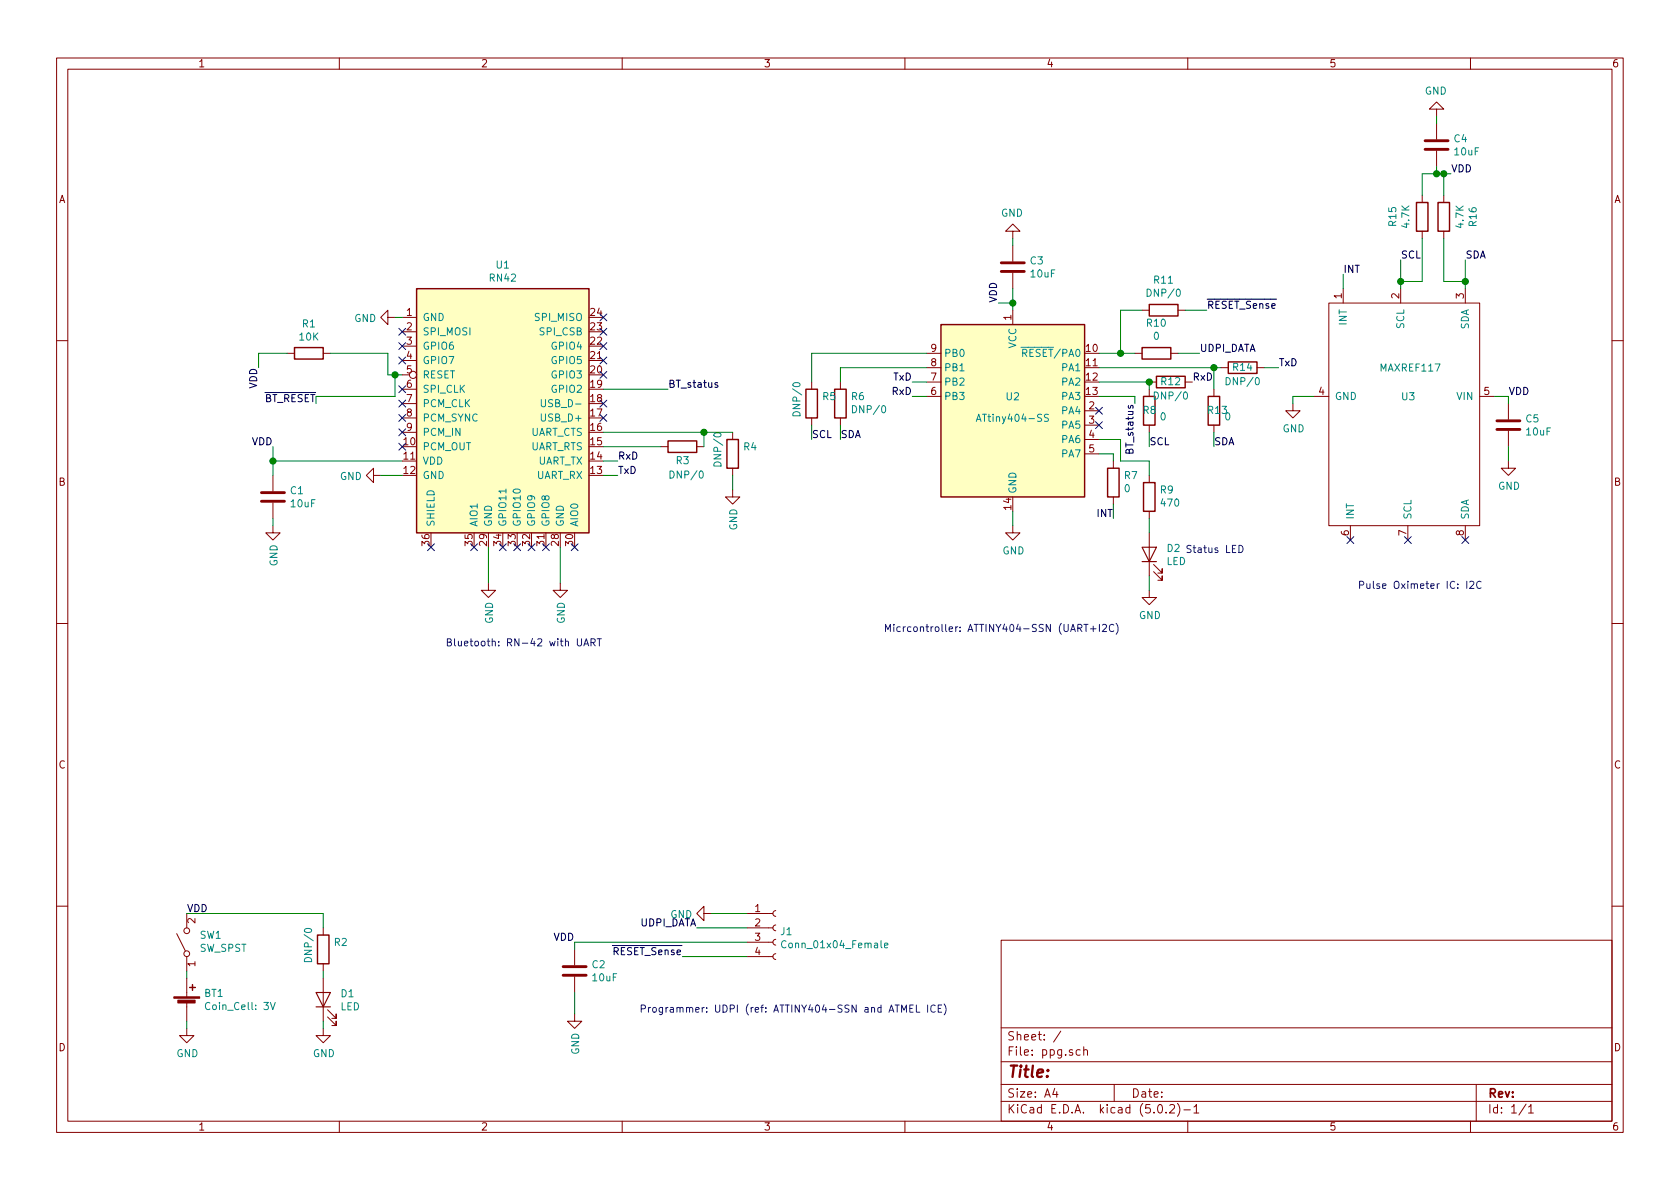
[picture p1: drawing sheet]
EESchema Schematic File Version 4
LIBS:ppg-cache
EELAYER 26 0
EELAYER END
$Descr A4 11693 8268
encoding utf-8
Sheet 1 1
Title ""
Date ""
Rev ""
Comp ""
Comment1 ""
Comment2 ""
Comment3 ""
Comment4 ""
$EndDescr
$Comp
L MCU_Microchip_ATtiny:ATtiny404-SS U2
U 1 1
P 7050 2850
F 0 "U2" H 7050 2950 50  0000 C CNN
F 1 "ATtiny404-SS" H 7050 2800 50  0000 C CNN
F 2 "Package_SO:SOIC-14_3.9x8.7mm_P1.27mm" H 7050 2850 50  0001 C CIN
F 3 "http://ww1.microchip.com/downloads/en/DeviceDoc/50002687A.pdf" H 7050 2850 50  0001 C CNN
	1    7050 2850
	1    0    0    -1  
$EndComp
$Comp
L RF_Bluetooth:RN42 U1
U 1 1
P 3500 2900
F 0 "U1" H 3500 3967 50  0000 C CNN
F 1 "RN42" H 3500 3876 50  0000 C CNN
F 2 "RF_Module:RN42" H 3450 3750 50  0001 C CNN
F 3 "http://ww1.microchip.com/downloads/en/DeviceDoc/rn-42-ds-v2.32r.pdf" H 3500 2100 50  0001 C CNN
	1    3500 2900
	1    0    0    -1  
$EndComp
$Comp
L Device:Battery_Cell BT1
U 1 1
P 1300 7000
F 0 "BT1" H 1418 7096 50  0000 L CNN
F 1 "Coin_Cell: 3V" H 1418 7005 50  0000 L CNN
F 2 "" V 1300 7060 50  0001 C CNN
F 3 "~" V 1300 7060 50  0001 C CNN
	1    1300 7000
	1    0    0    -1  
$EndComp
$Comp
L power:GND #PWR01
U 1 1
P 1300 7150
F 0 "#PWR01" H 1300 6900 50  0001 C CNN
F 1 "GND" H 1305 6977 50  0000 C CNN
F 2 "" H 1300 7150 50  0001 C CNN
F 3 "" H 1300 7150 50  0001 C CNN
	1    1300 7150
	1    0    0    -1  
$EndComp
Wire Wire Line
	1300 7100 1300 7150
Text Label 1300 6350 0    50   ~ 0
VDD
Wire Wire Line
	1300 6750 1300 6800
Text Label 6950 2100 1    50   ~ 0
VDD
$Comp
L power:GND #PWR012
U 1 1
P 7050 3650
F 0 "#PWR012" H 7050 3400 50  0001 C CNN
F 1 "GND" H 7055 3477 50  0000 C CNN
F 2 "" H 7050 3650 50  0001 C CNN
F 3 "" H 7050 3650 50  0001 C CNN
	1    7050 3650
	1    0    0    -1  
$EndComp
Wire Wire Line
	7050 3550 7050 3650
Text Label 1900 3100 2    50   ~ 0
VDD
$Comp
L power:GND #PWR04
U 1 1
P 2650 3300
F 0 "#PWR04" H 2650 3050 50  0001 C CNN
F 1 "GND" V 2655 3172 50  0000 R CNN
F 2 "" H 2650 3300 50  0001 C CNN
F 3 "" H 2650 3300 50  0001 C CNN
	1    2650 3300
	0    1    1    0   
$EndComp
Wire Wire Line
	2800 3300 2650 3300
Text Label 6350 2750 2    50   ~ 0
RxD
Wire Wire Line
	6450 2750 6350 2750
Text Label 6350 2650 2    50   ~ 0
TxD
Wire Wire Line
	6450 2650 6350 2650
Text Label 4300 3300 0    50   ~ 0
TxD
Wire Wire Line
	4300 3300 4200 3300
Text Label 4300 3200 0    50   ~ 0
RxD
Wire Wire Line
	4300 3200 4200 3200
$Comp
L power:GND #PWR05
U 1 1
P 2750 2200
F 0 "#PWR05" H 2750 1950 50  0001 C CNN
F 1 "GND" V 2755 2072 50  0000 R CNN
F 2 "" H 2750 2200 50  0001 C CNN
F 3 "" H 2750 2200 50  0001 C CNN
	1    2750 2200
	0    1    1    0   
$EndComp
Wire Wire Line
	2800 2200 2750 2200
$Comp
L Device:R R1
U 1 1
P 2150 2450
F 0 "R1" V 1943 2450 50  0000 C CNN
F 1 "10K" V 2034 2450 50  0000 C CNN
F 2 "" V 2080 2450 50  0001 C CNN
F 3 "~" H 2150 2450 50  0001 C CNN
	1    2150 2450
	0    1    1    0   
$EndComp
Text Label 1800 2550 3    50   ~ 0
VDD
Wire Wire Line
	2700 2600 2750 2600
Wire Wire Line
	2750 2600 2750 2750
Connection ~ 2750 2600
Wire Wire Line
	2750 2600 2800 2600
Text Label 2200 2800 2    50   ~ 0
~BT_RESET
Wire Wire Line
	4200 2700 4650 2700
Wire Wire Line
	2000 2450 1800 2450
Wire Wire Line
	1800 2450 1800 2550
Wire Wire Line
	2300 2450 2700 2450
Wire Wire Line
	2700 2450 2700 2600
Wire Wire Line
	2750 2750 2200 2750
Wire Wire Line
	2200 2750 2200 2800
$Comp
L Device:C C1
U 1 1
P 1900 3450
F 0 "C1" H 2015 3496 50  0000 L CNN
F 1 "10uF" H 2015 3405 50  0000 L CNN
F 2 "" H 1938 3300 50  0001 C CNN
F 3 "~" H 1900 3450 50  0001 C CNN
	1    1900 3450
	1    0    0    -1  
$EndComp
Wire Wire Line
	1900 3100 1900 3200
$Comp
L power:GND #PWR02
U 1 1
P 1900 3650
F 0 "#PWR02" H 1900 3400 50  0001 C CNN
F 1 "GND" V 1905 3522 50  0000 R CNN
F 2 "" H 1900 3650 50  0001 C CNN
F 3 "" H 1900 3650 50  0001 C CNN
	1    1900 3650
	1    0    0    -1  
$EndComp
Wire Wire Line
	1900 3600 1900 3650
Text Label 4650 2700 0    50   ~ 0
BT_status
$Comp
L power:GND #PWR06
U 1 1
P 3400 4050
F 0 "#PWR06" H 3400 3800 50  0001 C CNN
F 1 "GND" V 3405 3922 50  0000 R CNN
F 2 "" H 3400 4050 50  0001 C CNN
F 3 "" H 3400 4050 50  0001 C CNN
	1    3400 4050
	1    0    0    -1  
$EndComp
$Comp
L power:GND #PWR07
U 1 1
P 3900 4050
F 0 "#PWR07" H 3900 3800 50  0001 C CNN
F 1 "GND" V 3905 3922 50  0000 R CNN
F 2 "" H 3900 4050 50  0001 C CNN
F 3 "" H 3900 4050 50  0001 C CNN
	1    3900 4050
	1    0    0    -1  
$EndComp
Wire Wire Line
	3400 4050 3400 3800
Wire Wire Line
	3900 3800 3900 4050
$Comp
L power:GND #PWR014
U 1 1
P 9000 2800
F 0 "#PWR014" H 9000 2550 50  0001 C CNN
F 1 "GND" H 9005 2627 50  0000 C CNN
F 2 "" H 9000 2800 50  0001 C CNN
F 3 "" H 9000 2800 50  0001 C CNN
	1    9000 2800
	1    0    0    -1  
$EndComp
Wire Wire Line
	9150 2750 9000 2750
Wire Wire Line
	9000 2750 9000 2800
Text Label 10500 2750 0    50   ~ 0
VDD
Wire Wire Line
	10400 2750 10500 2750
$Comp
L Device:C C5
U 1 1
P 10500 2950
F 0 "C5" H 10615 2996 50  0000 L CNN
F 1 "10uF" H 10615 2905 50  0000 L CNN
F 2 "" H 10538 2800 50  0001 C CNN
F 3 "~" H 10500 2950 50  0001 C CNN
	1    10500 2950
	1    0    0    -1  
$EndComp
$Comp
L power:GND #PWR016
U 1 1
P 10500 3200
F 0 "#PWR016" H 10500 2950 50  0001 C CNN
F 1 "GND" H 10505 3027 50  0000 C CNN
F 2 "" H 10500 3200 50  0001 C CNN
F 3 "" H 10500 3200 50  0001 C CNN
	1    10500 3200
	1    0    0    -1  
$EndComp
Wire Wire Line
	10500 2800 10500 2750
Wire Wire Line
	10500 3100 10500 3200
Text Label 8450 3100 0    50   ~ 0
SDA
Text Label 8000 3100 0    50   ~ 0
SCL
$Comp
L Device:R R8
U 1 1
P 8000 2850
F 0 "R8" H 8050 2850 50  0000 R CNN
F 1 "0" H 7930 2895 50  0000 R CNN
F 2 "" V 7930 2850 50  0001 C CNN
F 3 "~" H 8000 2850 50  0001 C CNN
	1    8000 2850
	-1   0    0    1   
$EndComp
$Comp
L Device:R R13
U 1 1
P 8450 2850
F 0 "R13" H 8500 2850 50  0000 R CNN
F 1 "0" H 8380 2895 50  0000 R CNN
F 2 "" V 8380 2850 50  0001 C CNN
F 3 "~" H 8450 2850 50  0001 C CNN
	1    8450 2850
	-1   0    0    1   
$EndComp
Wire Wire Line
	8450 2550 8450 2700
Wire Wire Line
	8000 2650 8000 2700
Wire Wire Line
	7650 2650 8000 2650
Wire Wire Line
	8450 3000 8450 3100
Wire Wire Line
	8000 3000 8000 3100
$Comp
L Device:R R6
U 1 1
P 5850 2800
F 0 "R6" H 5780 2754 50  0000 R CNN
F 1 "DNP/0" H 5780 2845 50  0000 R CNN
F 2 "" V 5780 2800 50  0001 C CNN
F 3 "~" H 5850 2800 50  0001 C CNN
	1    5850 2800
	-1   0    0    1   
$EndComp
$Comp
L Device:R R5
U 1 1
P 5650 2800
F 0 "R5" H 5580 2754 50  0000 R CNN
F 1 "DNP/0" V 5750 2900 50  0000 R CNN
F 2 "" V 5580 2800 50  0001 C CNN
F 3 "~" H 5650 2800 50  0001 C CNN
	1    5650 2800
	-1   0    0    1   
$EndComp
Wire Wire Line
	6450 2450 5650 2450
Wire Wire Line
	5650 2450 5650 2650
Wire Wire Line
	6450 2550 5850 2550
Wire Wire Line
	5850 2550 5850 2650
Text Label 5850 3050 0    50   ~ 0
SDA
Text Label 5650 3050 0    50   ~ 0
SCL
Wire Wire Line
	5850 2950 5850 3050
Wire Wire Line
	5650 2950 5650 3050
$Comp
L Device:C C3
U 1 1
P 7050 1850
F 0 "C3" H 7165 1896 50  0000 L CNN
F 1 "10uF" H 7165 1805 50  0000 L CNN
F 2 "" H 7088 1700 50  0001 C CNN
F 3 "~" H 7050 1850 50  0001 C CNN
	1    7050 1850
	1    0    0    -1  
$EndComp
$Comp
L power:GND #PWR011
U 1 1
P 7050 1650
F 0 "#PWR011" H 7050 1400 50  0001 C CNN
F 1 "GND" H 7055 1477 50  0000 C CNN
F 2 "" H 7050 1650 50  0001 C CNN
F 3 "" H 7050 1650 50  0001 C CNN
	1    7050 1650
	-1   0    0    1   
$EndComp
Text Label 10200 1800 0    50   ~ 0
SDA
Text Label 9750 1800 0    50   ~ 0
SCL
Wire Wire Line
	10200 1800 10200 1950
Wire Wire Line
	9750 1800 9750 1950
$Comp
L ppg-rescue:MAXREF117-PPG_Project_Max U3
U 1 1
P 9650 2550
F 0 "U3" H 9750 2350 50  0000 L CNN
F 1 "MAXREF117" H 9600 2550 50  0000 L CNN
F 2 "" H 9650 2550 50  0001 C CNN
F 3 "" H 9650 2550 50  0001 C CNN
	1    9650 2550
	1    0    0    -1  
$EndComp
$Comp
L Device:R R7
U 1 1
P 7750 3350
F 0 "R7" H 7680 3304 50  0000 R CNN
F 1 "0" H 7680 3395 50  0000 R CNN
F 2 "" V 7680 3350 50  0001 C CNN
F 3 "~" H 7750 3350 50  0001 C CNN
	1    7750 3350
	-1   0    0    1   
$EndComp
Text Label 9350 1900 0    50   ~ 0
INT
Wire Wire Line
	9350 1900 9350 2000
Text Label 7750 3600 2    50   ~ 0
INT
Wire Wire Line
	7750 3500 7750 3600
Wire Wire Line
	7650 2550 8450 2550
$Comp
L Connector:Conn_01x04_Female J1
U 1 1
P 5400 6450
F 0 "J1" H 5428 6426 50  0000 L CNN
F 1 "Conn_01x04_Female" H 5428 6335 50  0000 L CNN
F 2 "" H 5400 6450 50  0001 C CNN
F 3 "~" H 5400 6450 50  0001 C CNN
	1    5400 6450
	1    0    0    -1  
$EndComp
$Comp
L power:GND #PWR09
U 1 1
P 4950 6350
F 0 "#PWR09" H 4950 6100 50  0001 C CNN
F 1 "GND" V 4955 6222 50  0000 R CNN
F 2 "" H 4950 6350 50  0001 C CNN
F 3 "" H 4950 6350 50  0001 C CNN
	1    4950 6350
	0    1    1    0   
$EndComp
Wire Wire Line
	4950 6350 5200 6350
Text Label 4850 6450 2    50   ~ 0
UDPI_DATA
Wire Wire Line
	5200 6450 4850 6450
Text Label 4000 6550 2    50   ~ 0
VDD
Text Label 4750 6650 2    50   ~ 0
~RESET_Sense
Wire Wire Line
	5200 6650 4750 6650
$Comp
L Device:C C2
U 1 1
P 4000 6750
F 0 "C2" H 4115 6796 50  0000 L CNN
F 1 "10uF" H 4115 6705 50  0000 L CNN
F 2 "" H 4038 6600 50  0001 C CNN
F 3 "~" H 4000 6750 50  0001 C CNN
	1    4000 6750
	1    0    0    -1  
$EndComp
Wire Wire Line
	4000 6550 4000 6600
Wire Wire Line
	4000 6550 5200 6550
$Comp
L power:GND #PWR08
U 1 1
P 4000 7050
F 0 "#PWR08" H 4000 6800 50  0001 C CNN
F 1 "GND" V 4005 6922 50  0000 R CNN
F 2 "" H 4000 7050 50  0001 C CNN
F 3 "" H 4000 7050 50  0001 C CNN
	1    4000 7050
	1    0    0    -1  
$EndComp
Wire Wire Line
	4000 6900 4000 7050
Text Label 8350 2450 0    50   ~ 0
UDPI_DATA
$Comp
L Device:R R10
U 1 1
P 8050 2450
F 0 "R10" V 8257 2450 50  0000 C CNN
F 1 "0" V 8166 2450 50  0000 C CNN
F 2 "" V 7980 2450 50  0001 C CNN
F 3 "~" H 8050 2450 50  0001 C CNN
	1    8050 2450
	0    -1   -1   0   
$EndComp
$Comp
L Device:R R11
U 1 1
P 8100 2150
F 0 "R11" V 8307 2150 50  0000 C CNN
F 1 "DNP/0" V 8216 2150 50  0000 C CNN
F 2 "" V 8030 2150 50  0001 C CNN
F 3 "~" H 8100 2150 50  0001 C CNN
	1    8100 2150
	0    -1   -1   0   
$EndComp
Wire Wire Line
	8200 2450 8350 2450
Wire Wire Line
	7900 2450 7800 2450
Wire Wire Line
	7950 2150 7800 2150
Wire Wire Line
	7800 2150 7800 2450
Connection ~ 7800 2450
Wire Wire Line
	7800 2450 7650 2450
Text Label 8400 2150 0    50   ~ 0
~RESET_Sense
Wire Wire Line
	8400 2150 8250 2150
Wire Wire Line
	7050 2000 7050 2100
Connection ~ 7050 2100
Wire Wire Line
	7050 2100 7050 2150
Wire Wire Line
	7050 1650 7050 1700
Wire Wire Line
	7050 2100 6950 2100
$Comp
L Device:R R14
U 1 1
P 8650 2550
F 0 "R14" V 8650 2550 50  0000 C CNN
F 1 "DNP/0" V 8550 2550 50  0000 C CNN
F 2 "" V 8580 2550 50  0001 C CNN
F 3 "~" H 8650 2550 50  0001 C CNN
	1    8650 2550
	0    -1   -1   0   
$EndComp
Text Label 8900 2550 0    50   ~ 0
TxD
Wire Wire Line
	8900 2550 8800 2550
Wire Wire Line
	8500 2550 8450 2550
Connection ~ 8450 2550
$Comp
L Device:R R12
U 1 1
P 8150 2650
F 0 "R12" V 8150 2650 50  0000 C CNN
F 1 "DNP/0" V 8050 2650 50  0000 C CNN
F 2 "" V 8080 2650 50  0001 C CNN
F 3 "~" H 8150 2650 50  0001 C CNN
	1    8150 2650
	0    -1   -1   0   
$EndComp
Connection ~ 8000 2650
Text Label 8300 2650 0    50   ~ 0
RxD
$Comp
L Device:R R16
U 1 1
P 10050 1500
F 0 "R16" V 9843 1500 50  0000 C CNN
F 1 "4.7K" V 9934 1500 50  0000 C CNN
F 2 "" V 9980 1500 50  0001 C CNN
F 3 "~" H 10050 1500 50  0001 C CNN
	1    10050 1500
	-1   0    0    1   
$EndComp
$Comp
L Device:R R15
U 1 1
P 9900 1500
F 0 "R15" V 9693 1500 50  0000 C CNN
F 1 "4.7K" V 9784 1500 50  0000 C CNN
F 2 "" V 9830 1500 50  0001 C CNN
F 3 "~" H 9900 1500 50  0001 C CNN
	1    9900 1500
	1    0    0    -1  
$EndComp
Wire Wire Line
	9900 1650 9900 1950
Wire Wire Line
	9900 1950 9750 1950
Connection ~ 9750 1950
Wire Wire Line
	9750 1950 9750 2000
Wire Wire Line
	10050 1650 10050 1950
Wire Wire Line
	10050 1950 10200 1950
Connection ~ 10200 1950
Wire Wire Line
	10200 1950 10200 2000
Wire Wire Line
	9900 1200 9900 1350
$Comp
L Device:C C4
U 1 1
P 10000 1000
F 0 "C4" H 10115 1046 50  0000 L CNN
F 1 "10uF" H 10115 955 50  0000 L CNN
F 2 "" H 10038 850 50  0001 C CNN
F 3 "~" H 10000 1000 50  0001 C CNN
	1    10000 1000
	1    0    0    -1  
$EndComp
Wire Wire Line
	10000 1150 10000 1200
Wire Wire Line
	10000 1200 9900 1200
Text Label 10100 1200 0    50   ~ 0
VDD
Wire Wire Line
	10000 1200 10050 1200
Connection ~ 10000 1200
Wire Wire Line
	10050 1350 10050 1200
Connection ~ 10050 1200
Wire Wire Line
	10050 1200 10100 1200
$Comp
L power:GND #PWR015
U 1 1
P 10000 800
F 0 "#PWR015" H 10000 550 50  0001 C CNN
F 1 "GND" H 10005 627 50  0000 C CNN
F 2 "" H 10000 800 50  0001 C CNN
F 3 "" H 10000 800 50  0001 C CNN
	1    10000 800 
	-1   0    0    1   
$EndComp
Wire Wire Line
	10000 800  10000 850 
$Comp
L Device:LED D2
U 1 1
P 8000 3850
F 0 "D2" V 8039 3733 50  0000 R CNN
F 1 "LED" V 7948 3733 50  0000 R CNN
F 2 "" H 8000 3850 50  0001 C CNN
F 3 "~" H 8000 3850 50  0001 C CNN
	1    8000 3850
	0    -1   -1   0   
$EndComp
Wire Wire Line
	7650 3150 7750 3150
Wire Wire Line
	7750 3150 7750 3200
$Comp
L Device:R R9
U 1 1
P 8000 3450
F 0 "R9" H 7930 3404 50  0000 R CNN
F 1 "470" H 7930 3495 50  0000 R CNN
F 2 "" V 7930 3450 50  0001 C CNN
F 3 "~" H 8000 3450 50  0001 C CNN
	1    8000 3450
	-1   0    0    1   
$EndComp
Wire Wire Line
	8000 3300 8000 3200
Wire Wire Line
	8000 3200 7800 3200
Wire Wire Line
	7800 3200 7800 3050
Wire Wire Line
	7800 3050 7650 3050
Wire Wire Line
	8000 3600 8000 3700
$Comp
L power:GND #PWR013
U 1 1
P 8000 4100
F 0 "#PWR013" H 8000 3850 50  0001 C CNN
F 1 "GND" H 8005 3927 50  0000 C CNN
F 2 "" H 8000 4100 50  0001 C CNN
F 3 "" H 8000 4100 50  0001 C CNN
	1    8000 4100
	1    0    0    -1  
$EndComp
Wire Wire Line
	8000 4000 8000 4100
Text Notes 4450 7050 0    50   ~ 0
Programmer: UDPI (ref: ATTINY404-SSN and ATMEL ICE)
Text Notes 3100 4500 0    50   ~ 0
Bluetooth: RN-42 with UART 
Text Notes 6150 4400 0    50   ~ 0
Micrcontroller: ATTINY404-SSN (UART+I2C)
Text Notes 8250 3850 0    50   ~ 0
Status LED
Text Notes 9450 4100 0    50   ~ 0
Pulse Oximeter IC: I2C
Wire Wire Line
	1900 3200 2800 3200
Connection ~ 1900 3200
Wire Wire Line
	1900 3200 1900 3300
$Comp
L Device:R R4
U 1 1
P 5100 3150
F 0 "R4" H 5030 3104 50  0000 R CNN
F 1 "DNP/0" V 5200 3250 50  0000 R CNN
F 2 "" V 5030 3150 50  0001 C CNN
F 3 "~" H 5100 3150 50  0001 C CNN
	1    5100 3150
	-1   0    0    1   
$EndComp
$Comp
L power:GND #PWR010
U 1 1
P 5100 3400
F 0 "#PWR010" H 5100 3150 50  0001 C CNN
F 1 "GND" V 5105 3272 50  0000 R CNN
F 2 "" H 5100 3400 50  0001 C CNN
F 3 "" H 5100 3400 50  0001 C CNN
	1    5100 3400
	1    0    0    -1  
$EndComp
Wire Wire Line
	5100 3300 5100 3400
Wire Wire Line
	4200 3000 4900 3000
$Comp
L Device:R R3
U 1 1
P 4750 3100
F 0 "R3" V 4650 3150 50  0000 R CNN
F 1 "DNP/0" V 4550 3200 50  0000 R CNN
F 2 "" V 4680 3100 50  0001 C CNN
F 3 "~" H 4750 3100 50  0001 C CNN
	1    4750 3100
	0    -1   -1   0   
$EndComp
Wire Wire Line
	4200 3100 4600 3100
Wire Wire Line
	4900 3100 4900 3000
Connection ~ 4900 3000
Wire Wire Line
	4900 3000 5100 3000
Text Label 7900 2800 3    50   ~ 0
BT_status
Wire Wire Line
	7650 2750 7900 2750
Wire Wire Line
	7900 2750 7900 2800
$Comp
L Switch:SW_SPST SW1
U 1 1
P 1300 6550
F 0 "SW1" V 1346 6462 50  0000 R CNN
F 1 "SW_SPST" V 1255 6462 50  0000 R CNN
F 2 "" H 1300 6550 50  0001 C CNN
F 3 "" H 1300 6550 50  0001 C CNN
	1    1300 6550
	0    -1   -1   0   
$EndComp
NoConn ~ 9400 3750
NoConn ~ 9800 3750
NoConn ~ 10200 3750
NoConn ~ 2800 3100
NoConn ~ 2800 3000
NoConn ~ 2800 2900
NoConn ~ 2800 2800
NoConn ~ 2800 2700
NoConn ~ 2800 2500
NoConn ~ 2800 2400
NoConn ~ 2800 2300
NoConn ~ 4200 2200
NoConn ~ 4200 2300
NoConn ~ 4200 2400
NoConn ~ 4200 2500
NoConn ~ 4200 2600
NoConn ~ 4200 2800
NoConn ~ 4200 2900
NoConn ~ 4000 3800
NoConn ~ 3800 3800
NoConn ~ 3700 3800
NoConn ~ 3600 3800
NoConn ~ 3500 3800
NoConn ~ 3300 3800
NoConn ~ 3000 3800
NoConn ~ 7650 2950
NoConn ~ 7650 2850
$Comp
L Device:R R2
U 1 1
P 2250 6600
F 0 "R2" H 2180 6554 50  0000 R CNN
F 1 "DNP/0" V 2350 6700 50  0000 R CNN
F 2 "" V 2180 6600 50  0001 C CNN
F 3 "~" H 2250 6600 50  0001 C CNN
	1    2250 6600
	-1   0    0    1   
$EndComp
Wire Wire Line
	1300 6350 2250 6350
$Comp
L Device:LED D1
U 1 1
P 2250 6950
F 0 "D1" V 2289 6833 50  0000 R CNN
F 1 "LED" V 2198 6833 50  0000 R CNN
F 2 "" H 2250 6950 50  0001 C CNN
F 3 "~" H 2250 6950 50  0001 C CNN
	1    2250 6950
	0    -1   -1   0   
$EndComp
$Comp
L power:GND #PWR03
U 1 1
P 2250 7150
F 0 "#PWR03" H 2250 6900 50  0001 C CNN
F 1 "GND" H 2255 6977 50  0000 C CNN
F 2 "" H 2250 7150 50  0001 C CNN
F 3 "" H 2250 7150 50  0001 C CNN
	1    2250 7150
	1    0    0    -1  
$EndComp
Wire Wire Line
	2250 6350 2250 6450
Wire Wire Line
	2250 6750 2250 6800
Wire Wire Line
	2250 7100 2250 7150
$EndSCHEMATC
